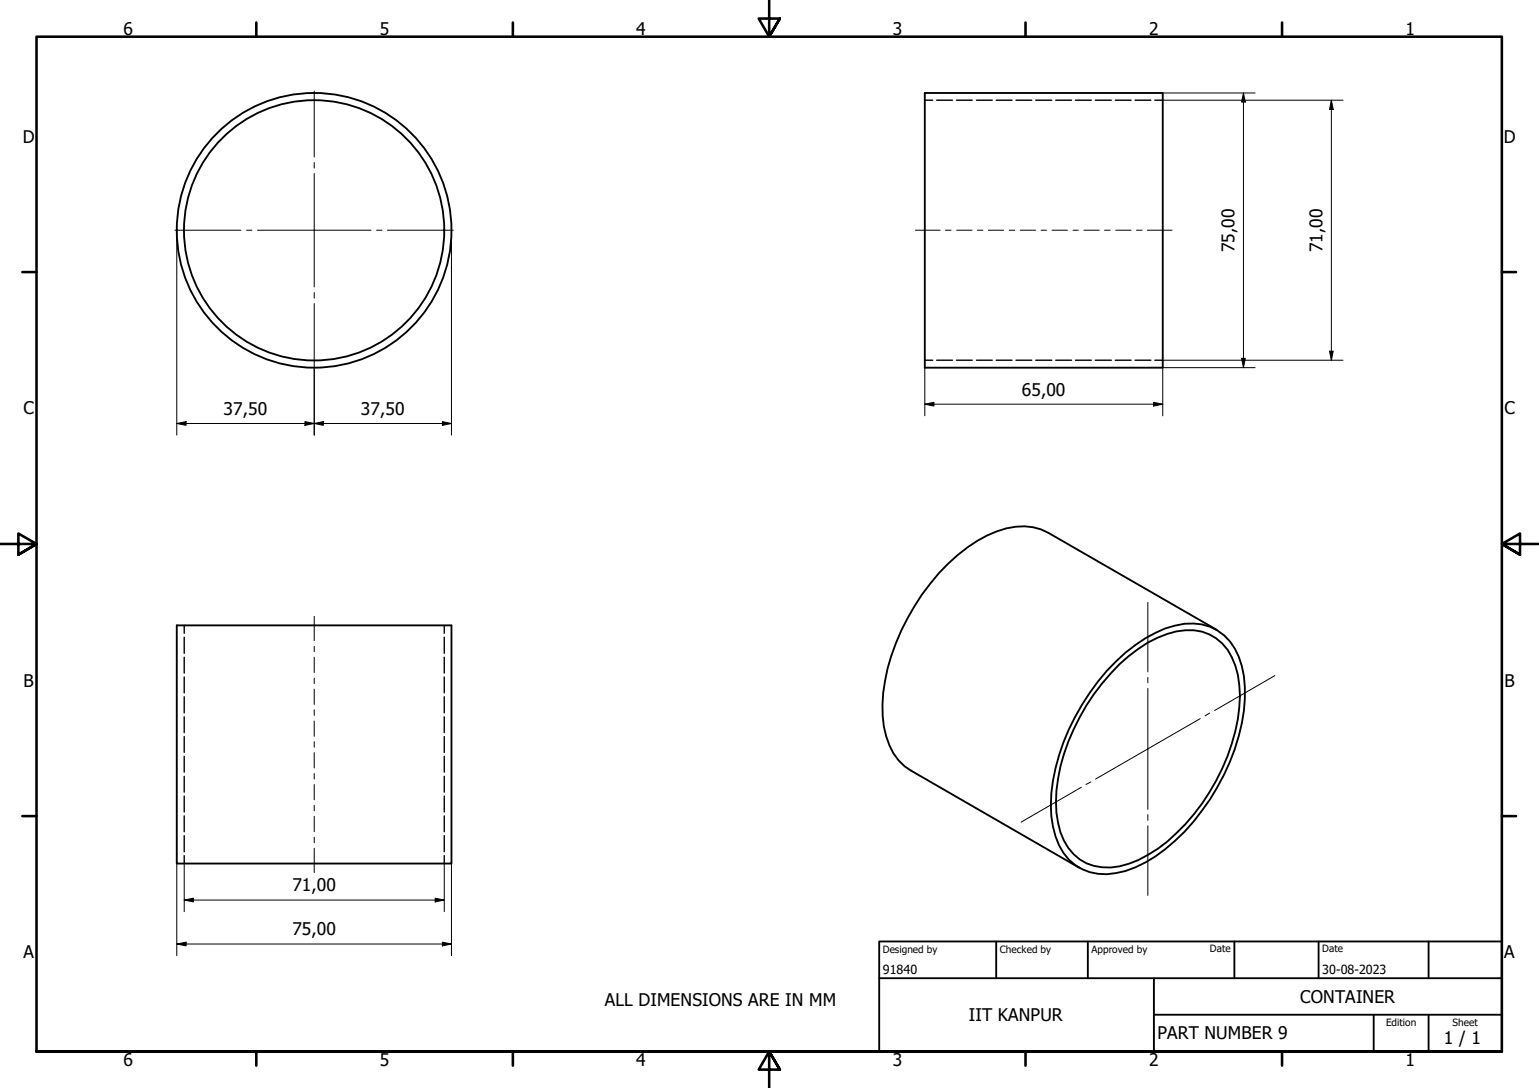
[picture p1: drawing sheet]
<svg xmlns="http://www.w3.org/2000/svg" width="420mm" height="297mm" viewBox="0 0 420 297" stroke-linecap="round" stroke-linejoin="round" font-family="sans-serif">
<!-- layer: Visible (ISO) -->
<g fill="none" stroke="#000" stroke-width=".51">
<path d="M252.5 25.4h64.9v75h-64.9zM48.3 170.7h75v65.1h-75zM332.2 171.9l-46-26.4a16.2 16.2 0 0 0-14.1-.4 46.7 46.7 0 0 0-20.4 17.2 58.5 58.5 0 0 0-10.8 30.2 22.5 22.5 0 0 0 4.4 15.1l1.6 1.6 1.8 1.2 45.9 26.5M304.7 180.6a36 36 0 0 1 16.1-9.8 14.1 14.1 0 0 1 18.2 11 39.8 39.8 0 0 1-1.9 22.7 61.3 61.3 0 0 1-19 27.3 28.5 28.5 0 0 1-16 6.9 13.7 13.7 0 0 1-13.9-10.4 34.5 34.5 0 0 1 0-18.6 62.8 62.8 0 0 1 16.5-29.1zM305.6 181.3a32.8 32.8 0 0 1 15.5-8.9 13.1 13.1 0 0 1 16.1 9.3 32 32 0 0 1 0 17.9 57.8 57.8 0 0 1-21.2 32.2 26.7 26.7 0 0 1-12.8 5 13.1 13.1 0 0 1-13.7-9.6 33.6 33.6 0 0 1 0-17.9 60.4 60.4 0 0 1 16.1-28z"/>
<circle cx="85.8" cy="62.9" r="35.5"/>
<circle cx="85.8" cy="62.9" r="37.5"/>
</g>
<!-- layer: Hidden (ISO) -->
<g fill="none" stroke="#000" stroke-width=".38">
<path d="M252.5 27.4h2.1M255.7 27.4h4.3M261.1 27.4h4.3M266.6 27.4h4.3M272 27.4h4.3M277.4 27.4h4.3M282.8 27.4h4.3M288.2 27.4h4.3M293.6 27.4h4.3M299 27.4h4.4M304.5 27.4h4.3M309.9 27.4h4.3"/>
<path d="M315.3 27.4h2.1M252.5 98.3h2.1M255.7 98.3h4.3M261.1 98.3h4.3M266.6 98.3h4.3M272 98.3h4.3M277.4 98.3h4.3M282.8 98.3h4.3M288.2 98.3h4.3M293.6 98.3h4.3M299 98.3h4.4M304.5 98.3h4.3"/>
<path d="M309.9 98.3h4.3M315.3 98.3h2.1M50.3 170.7v2.2M50.3 174v4.4M50.3 179.4v4.4M121.3 170.7v2.2M121.3 174v4.4M121.3 179.4v4.4M50.3 184.8v4.4M50.3 190.2v4.4M50.3 195.7v4.3M121.3 184.8v4.4"/>
<path d="M121.3 190.2v4.4M121.3 195.7v4.3M50.3 201.1v4.3M50.3 206.5v4.3M50.3 211.9v4.4M50.3 217.3v4.4M121.3 201.1v4.3M121.3 206.5v4.3M121.3 211.9v4.4M121.3 217.3v4.4M50.3 222.7v4.4M50.3 228.1v4.4"/>
<path d="M50.3 233.6v2.2M121.3 222.7v4.4M121.3 228.1v4.4M121.3 233.6v2.2"/>
</g>
<!-- layer: Border (ISO) -->
<g fill="none" stroke="#000" stroke-width=".7">
<path d="M70 6.1v3.9M140 6.1v3.9M210 0v10l-2.9-4.9h5.8l-2.9 4.9 2.9-4.9M280 6.1v3.9M350 6.1v3.9M6.1 74.3h3.9M410 74.3h3.9M0 148.5h10l-5-2.8v5.7l5-2.9-5 2.9M420 148.5h-10l5-2.8v5.7l-5-2.9 5 2.9M6.1 222.8h3.9M410 222.8h3.9M10 287.1v-277.1h400v277.1h-400h400"/>
<path d="M70 287.1v3.8M140 287.1v3.8M212.9 292l-2.9-4.9 2.9 4.9h-5.8l2.9-4.9v9.9M280 287.1v3.8M350 287.1v3.8"/>
</g>
<!-- layer: Title (ISO) -->
<path d="M240 257h170v30.1h-170zM272 257v10.1M297 257v10.1M337 257v10.1M360 257v10.1M390 257v10.1M240 267.1h170M315 277h95M315 267.1v20M375 277v10.1M390 277v10.1" fill="none" stroke="#000" stroke-width=".51"/>
<!-- layer: Center Mark (ISO) -->
<g fill="none" stroke="#000" stroke-width=".27">
<path d="M85.8 24.9v17.9M85.8 44.4v1.5M85.8 47.4v30.9M47.8 62.9h18M67.3 62.9h1.5M70.3 62.9h31M85.8 79.9v1.5M102.8 62.9h1.5M105.8 62.9h18M85.8 82.9v18M313.4 164.5v18.9M313.4 185v1.4"/>
<path d="M313.4 187.9v33.1M327.7 196.2l-28.6 16.5M330.3 194.7l-1.3 .7M348 184.5l-16.4 9.5M295.2 214.9l-16.4 9.6M297.8 213.5l-1.3 .7M313.4 222.4v1.6M313.4 225.5v19"/>
</g>
<!-- layer: Centerline (ISO) -->
<g fill="none" stroke="#000" stroke-width=".27">
<path d="M249.9 62.9h6.8M258.1 62.9h1.6M261.2 62.9h4.2M266.8 62.9h1.6M269.8 62.9h4.2M275.5 62.9h1.6M278.5 62.9h4.2M284.2 62.9h1.5M287.2 62.9h4.2M292.9 62.9h1.5M295.9 62.9h4.2M301.6 62.9h1.5"/>
<path d="M304.6 62.9h4.2M310.3 62.9h1.5M313.2 62.9h6.8M85.8 168.3v6.6M85.8 176.5v1.4M85.8 179.4v4.2M85.8 185.2v1.4M85.8 188.1v4.2M85.8 193.8v1.5M85.8 196.8v4.2M85.8 202.5v1.5M85.8 205.5v4.2"/>
<path d="M85.8 211.2v1.5M85.8 214.2v4.2M85.8 219.9v1.4M85.8 222.9v4.2M85.8 228.6v1.4M85.8 231.6v6.6"/>
</g>
<!-- layer: Dimension (ISO) -->
<g fill="none" stroke="#000" stroke-width=".27">
<path d="M317.4 25.4h25.2M317.4 27.4h49.2M339.5 25.4l.5 2.5h-1zM339.5 25.4v75M363.5 27.4l.5 2.5h-1zM363.5 27.4v70.9M48.3 62.9v55.9M123.3 63v55.8M317.4 98.3h49.2M339 97.8h1l-.5 2.6zM363 95.9h1l-.5 2.4zM48.3 115.6l2.5-.5v1z"/>
<path d="M48.3 115.6h75M83.2 115.1l2.6 .5-2.6 .5zM85.8 115.6l2.5-.5v1zM85.8 100.9v17.9M120.8 115.1l2.5 .5-2.5 .5zM252.5 110.3l2.5-.5v1.1zM252.5 110.3h64.9M252.5 100.4v13.1M315 109.8l2.4 .5-2.4 .6zM342.6 100.4h-25.2v13.1M48.3 235.8v25.1M50.3 235.8v13.1"/>
<path d="M121.3 235.8v13.1M123.3 235.8v25.1M48.3 257.7l2.5-.5v1zM48.3 257.7h75M50.3 245.7l2.5-.5v1zM50.3 245.7h71M118.8 245.2l2.5 .5-2.5 .5zM120.8 257.2l2.5 .5-2.5 .5z"/>
</g>
<g fill="#000">
<path d="M339.5 25.4l.5 2.5h-1zM363.5 27.4l.5 2.5h-1zM339 97.8h1l-.5 2.6zM363 95.9h1l-.5 2.4zM48.3 115.6l2.5-.5v1zM83.2 115.1l2.6 .5-2.6 .5zM85.8 115.6l2.5-.5v1zM120.8 115.1l2.5 .5-2.5 .5zM252.5 110.3l2.5-.5v1.1zM315 109.8l2.4 .5-2.4 .6zM48.3 257.7l2.5-.5v1zM50.3 245.7l2.5-.5v1z"/>
<path d="M118.8 245.2l2.5 .5-2.5 .5zM120.8 257.2l2.5 .5-2.5 .5z"/>
</g>
<g font-size="4.8">
<text x="33.7" y="9.6">6</text>
<text x="103.7" y="9.6">5</text>
<text x="173.7" y="9.6">4</text>
<text x="243.7" y="9.6">3</text>
<text x="313.7" y="9.6">2</text>
<text x="383.7" y="9.6">1</text>
<text x="6.2" y="38.9">D</text>
<text x="410.5" y="38.9">D</text>
<text x="337.1" y="68.8" transform="rotate(-90 337.1 68.8)">75,00</text>
<text x="361.1" y="68.8" transform="rotate(-90 361.1 68.8)">71,00</text>
<text x="279" y="108">65,00</text>
<text x="6.4" y="113.1">C</text>
<text x="61" y="113.3">37,50</text>
<text x="98.6" y="113.3">37,50</text>
<text x="410.7" y="113.1">C</text>
<text x="6.4" y="187.4">B</text>
<text x="410.7" y="187.4">B</text>
<text x="79.8" y="243.4">71,00</text>
<text x="79.8" y="255.4">75,00</text>
<text x="6.4" y="261.7">A</text>
<text x="410.7" y="261.7">A</text>
<text x="165.2" y="274.6">ALL DIMENSIONS ARE IN MM</text>
<text x="355" y="273.8">CONTAINER</text>
<text x="264.5" y="278.8">IIT KANPUR</text>
<text x="316" y="283.8">PART NUMBER 9</text>
<text x="394.2" y="285">1 / 1</text>
<text x="33.7" y="290.9">6</text>
<text x="103.7" y="290.9">5</text>
<text x="173.7" y="290.9">4</text>
<text x="243.7" y="290.9">3</text>
<text x="313.7" y="290.9">2</text>
<text x="383.7" y="290.9">1</text>
</g>
<g font-size="3.4">
<text x="241" y="266">91840</text>
<text x="361" y="266">30-08-2023</text>
</g>
<g font-size="2.7">
<text x="241" y="260.1">Designed by</text>
<text x="273" y="260.1">Checked by</text>
<text x="298" y="260.1">Approved by</text>
<text x="330.3" y="260">Date</text>
<text x="361" y="260">Date</text>
<text x="378.4" y="280.1">Edition</text>
<text x="396.6" y="280.1">Sheet</text>
</g>
</svg>
